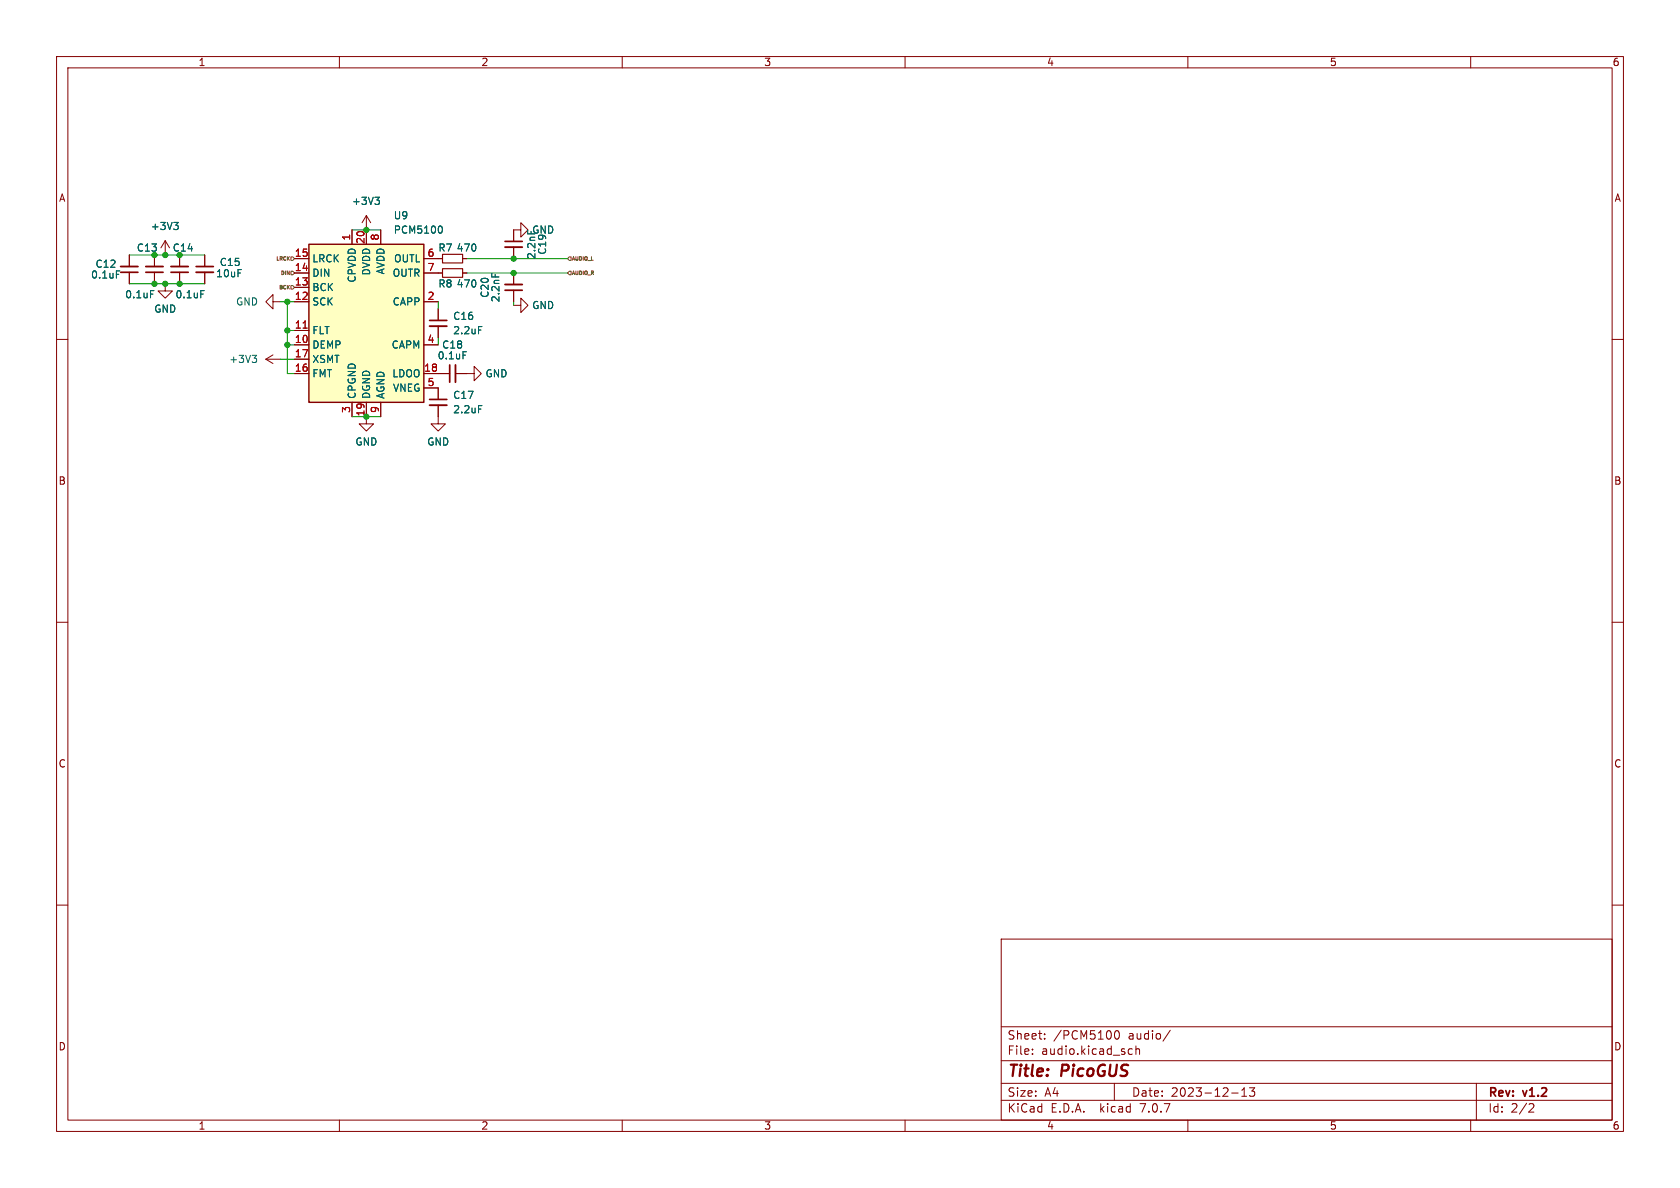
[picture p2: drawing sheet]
<svg xmlns="http://www.w3.org/2000/svg" width="297mm" height="210mm" viewBox="0 0 297 210" stroke-linecap="round" stroke-linejoin="round" font-family="sans-serif">
<g fill="none" stroke="#840000" stroke-width=".18">
<path d="M10 10h277v190h-277zM12 12h273v186h-273zM60 10v2M110 10v2M160 10v2M210 10v2M260 10v2M64.8 38.1l-.8 1.3M64.8 38.1v5.1M64.8 38.1l.7 1.3M10 60h2M22.9 45.1v2"/>
<path d="M22.9 48.1v2.1M27.3 45.1v2M27.3 48.1v2.1M29.2 50.2v1.2h1.3l-1.3 1.3-1.3-1.3h1.3M29.2 42.5l-.8 1.3M29.2 42.5v2.6M29.2 42.5l.8 1.3M31.7 45.1v2M31.7 48.1v2.1M36.2 45.1v2M36.2 48.1v2.1M48.3 53.3v-1.2l-1.3 1.2 1.3 1.3v-1.3h1.2"/>
<path d="M52.1 45.7h2.5M52.1 58.4h2.5M52.1 53.3h2.5M52.1 50.8h2.5M52.1 48.3h2.5M62.2 40.6v2.6M67.3 40.6v2.6M74.9 45.7h3.3M74.9 53.3h2.6M74.9 48.3h3.3M77.5 54.6v2M77.5 57.7v2"/>
<path d="M81.8 45.7h.7M81.8 48.3h.7M90.8 54h1.3v-1.3l1.2 1.3-1.2 1.2v-1.2M90.8 43.7v2M90.8 48.3v2M90.8 51.3v2M92.1 40.6v1.3l1.2-1.3-1.2-1.2v1.2h-1.3v2.1M285 60h2M47 63.5h2.5M47 63.5l1.3 .8M48.3 62.7l-1.3 .8M52.1 61h2.5"/>
<path d="M52.1 66h2.5M52.1 63.5h2.5M62.2 71.1v2.6M64.8 71.1v3.8h1.2l-1.2 1.3-1.3-1.3h1.3M67.3 71.1v2.6M74.9 61h2.6M74.9 66h4.6M74.9 68.6h2.6v2M77.5 71.6v3.3h1.2l-1.2 1.3-1.3-1.3h1.3M80.5 66h3.3v-1.2l1.3 1.2-1.3 1.3v-1.3M10 110h2M285 110h2"/>
<path d="M10 160h2M285 160h2M177 166h108v32h-108zM60 198v2M110 198v2M160 198v2M177 194.5h108M177 191.5h108M177 187.5h108M177 181.5h108M182.5 186.3v.1M182.5 185.5v.1"/>
<path d="M184.7 183.6v.1M184.7 182.8v.1M197 191.5v3M197.2 182.3l.2-.1a.81 .81 0 0 1 .6 .6 .81 .81 0 0 1-.3 .8l-.2 .1a.81 .81 0 0 1-.3-1.4zM199.6 186.3h.6M199.6 185.5h.6M200.8 185.5l.2-.1 .4 .1 .1 .9M200.8 184.9v1.5M206.9 182.1l-1.3 2M210 198v2M217.7 193.2h1.2M219.5 193.8h.9"/>
<path d="M219.5 192.7l.5-.4v1.5M220.9 192.3h.9l-.5 .6 .4 .1v.7l-.2 .1h-.4l-.2-.1M260 198v2M261 191.5v6.5M270.5 195.1l.5 .1 .2 .3-1 1.1h1"/>
</g>
<path d="M78.2 45h3.6v1.5h-3.6zM78.2 47.5h3.6v1.5h-3.6z" fill="none" stroke="#840000" stroke-width=".2"/>
<path d="M21.3 47.1h3.1M25.8 47.1h3M30.2 47.1h3.1M34.7 48.1h3M75.9 57.7h3.1M89.3 50.3h3M89.3 43.7h3M75.9 71.6h3.1M80.5 64.5v3.1" fill="none" stroke="#840000" stroke-width=".33"/>
<path d="M21.3 48.1h3.1M25.8 48.1h3M30.2 48.1h3.1M34.7 47.1h3M75.9 56.6h3.1M89.3 51.3h3M89.3 42.7h3M75.9 70.6h3.1M79.5 64.5v3.1" fill="none" stroke="#840000" stroke-width=".3"/>
<g fill="none" stroke="#006464" stroke-width=".18">
<path d="M30.7 39.3h.8l-.4 .5M31.3 39.8l.2 .2v.3l-.2 .3M66.3 34.9h.8l-.5 .5M66.8 35.4l.3 .2v.3l-.3 .2M77.9 39.9a.79 .79 0 0 1 0 1.3M20.6 47.9h.6M26.6 51.4h.6M35.5 51.4h.6M84.6 57.7h.6M86.9 48.4v.6M93.3 40.7v.6M44.6 62.8h.8l-.5 .5"/>
<path d="M45.1 63.3l.3 .2v.3l-.3 .3M81.9 62.2h.6M84.6 71.7h.6"/>
</g>
<path d="M54.6 43.2h20.3v27.9h-20.3z" fill="#ffffc2" stroke="#ffffc2" stroke-width=".18"/>
<path d="M54.6 43.2h20.3v27.9h-20.3z" fill="none" stroke="#840000" stroke-width=".25"/>
<path d="M53.6 58h.7" fill="none" stroke="#a90000" stroke-width=".18"/>
<path d="M51.4 45.4h.4l.3 .3-.3 .3h-.4zM51.4 50.5h.4l.3 .3-.3 .3h-.4zM51.4 47.9h.4l.3 .4-.3 .3h-.4zM100.6 47.9h.4v.7h-.4l-.3-.3zM100.6 45.4h.4v.6h-.4l-.3-.3z" fill="none" stroke="#725600" stroke-width=".18"/>
<g fill="none" stroke="#009600" stroke-width=".18">
<path d="M22.9 50.2h13.3M22.9 45.1h13.3M49.5 53.3h2.6M50.8 53.3v12.7h1.3M50.8 58.4h1.3M62.2 40.6h5.1M77.5 53.3v1.3M77.5 59.7v1.3M82.5 48.3h17.8M82.5 45.7h17.8M90.8 53.3v.7M49.5 63.5h2.6"/>
<path d="M50.8 61h1.3M62.2 73.7h5.1"/>
</g>
<g fill="#009600" stroke="#009600" stroke-width=".18">
<circle cx="31.7" cy="50.2" r=".46"/>
<circle cx="50.8" cy="61" r=".46"/>
<circle cx="50.8" cy="53.3" r=".46"/>
<circle cx="27.3" cy="50.2" r=".46"/>
<circle cx="27.3" cy="45.1" r=".46"/>
<circle cx="50.8" cy="58.4" r=".46"/>
<circle cx="31.7" cy="45.1" r=".46"/>
<circle cx="29.2" cy="45.1" r=".46"/>
<circle cx="29.2" cy="50.2" r=".46"/>
<circle cx="64.8" cy="73.7" r=".46"/>
<circle cx="64.8" cy="40.6" r=".46"/>
<circle cx="90.8" cy="45.7" r=".46"/>
<circle cx="90.8" cy="48.3" r=".46"/>
</g>
<g font-size="2.8" fill="#840000">
<text x="178" y="190.9">Title:</text>
<text x="187.7" y="190.9">PicoGUS</text>
</g>
<g font-size="2.1" fill="#840000">
<text x="178" y="184">Sheet:</text>
<text x="186.2" y="184">/PCM5100</text>
<text x="199.5" y="184">audio/</text>
<text x="178" y="186.7">File:</text>
<text x="184.1" y="186.7">audio.kicad_sch</text>
<text x="178" y="196.9">KiCad</text>
<text x="178" y="194.1">Size:</text>
<text x="184.7" y="194.1">A4</text>
<text x="185.7" y="196.9">E.D.A.</text>
<text x="194.6" y="196.9">kicad</text>
<text x="200" y="194.1">Date:</text>
<text x="201.8" y="196.9">7.0.7</text>
<text x="207" y="194.1">2023-12-13</text>
<text x="263" y="194.3">Rev:</text>
<text x="263" y="196.9">Id:</text>
<text x="267.1" y="196.9">2/2</text>
<text x="269.4" y="194.3">v1.2</text>
</g>
<g font-size="1.8" fill="#840000">
<text x="35" y="11.9">1</text>
<text x="85" y="11.9">2</text>
<text x="135" y="11.9">3</text>
<text x="185" y="11.9">4</text>
<text x="235" y="11.9">5</text>
<text x="285" y="11.9">6</text>
<text x="10.3" y="35.9">A</text>
<text x="285.3" y="35.9">A</text>
<text x="10.3" y="85.9">B</text>
<text x="285.3" y="85.9">B</text>
<text x="10.3" y="135.9">C</text>
<text x="285.3" y="135.9">C</text>
<text x="10.3" y="185.9">D</text>
<text x="285.3" y="185.9">D</text>
<text x="35" y="199.9">1</text>
<text x="85" y="199.9">2</text>
<text x="135" y="199.9">3</text>
<text x="185" y="199.9">4</text>
<text x="235" y="199.9">5</text>
<text x="285" y="199.9">6</text>
</g>
<g font-size="1.8" fill="#006464">
<text x="26.6" y="40.9">+3V3</text>
<text x="62.1" y="36.4">+3V3</text>
<text x="69.5" y="39">U9</text>
<text x="69.5" y="41.5">PCM5100</text>
<text x="94" y="41.5">GND</text>
<text x="16.8" y="47.5">C12</text>
<text x="24.1" y="44.7">C13</text>
<text x="30.4" y="44.7">C14</text>
<text x="38.7" y="47.2">C15</text>
<text x="55.1" y="46.6">LRCK</text>
<text x="69.6" y="46.6">OUTL</text>
<text x="77.4" y="44.7">R7</text>
<text x="80.6" y="44.7">470</text>
<text x="94.8" y="45.9" transform="rotate(-90 94.8 45.9)">2.2nF</text>
<text x="96.7" y="45.1" transform="rotate(-90 96.7 45.1)">C19</text>
<text x="16" y="49.4">0.1uF</text>
<text x="22" y="52.9">0.1uF</text>
<text x="30.9" y="52.9">0.1uF</text>
<text x="38.1" y="49.2">10uF</text>
<text x="55.1" y="51.7">BCK</text>
<text x="55.1" y="49.1">DIN</text>
<text x="63.1" y="50.1" transform="rotate(-90 63.1 50.1)">CPVDD</text>
<text x="65.6" y="48.8" transform="rotate(-90 65.6 48.8)">DVDD</text>
<text x="68.2" y="48.6" transform="rotate(-90 68.2 48.6)">AVDD</text>
<text x="69.3" y="49.1">OUTR</text>
<text x="77.4" y="51">R8</text>
<text x="80.6" y="51">470</text>
<text x="86.6" y="52.7" transform="rotate(-90 86.6 52.7)">C20</text>
<text x="88.5" y="53.5" transform="rotate(-90 88.5 53.5)">2.2nF</text>
<text x="27.2" y="55.5">GND</text>
<text x="41.6" y="54.2">GND</text>
<text x="55.1" y="59.3">FLT</text>
<text x="55.1" y="54.2">SCK</text>
<text x="69.3" y="54.2">CAPP</text>
<text x="80" y="56.7">C16</text>
<text x="80" y="59.3">2.2uF</text>
<text x="94" y="54.8">GND</text>
<text x="40.4" y="64.4">+3V3</text>
<text x="55.1" y="61.8">DEMP</text>
<text x="55.1" y="64.4">XSMT</text>
<text x="69.1" y="61.8">CAPM</text>
<text x="77.3" y="63.7">0.1uF</text>
<text x="78.1" y="61.8">C18</text>
<text x="55.1" y="66.9">FMT</text>
<text x="63.1" y="70.6" transform="rotate(-90 63.1 70.6)">CPGND</text>
<text x="65.6" y="70.6" transform="rotate(-90 65.6 70.6)">DGND</text>
<text x="68.2" y="70.6" transform="rotate(-90 68.2 70.6)">AGND</text>
<text x="69.3" y="66.9">LDOO</text>
<text x="69.4" y="69.4">VNEG</text>
<text x="80" y="70.7">C17</text>
<text x="85.7" y="66.9">GND</text>
<text x="80" y="73.3">2.2uF</text>
<text x="62.7" y="79">GND</text>
<text x="75.4" y="79">GND</text>
</g>
<g font-size="1.8" fill="#a90000">
<text x="52" y="45.5">15</text>
<text x="62" y="42.6" transform="rotate(-90 62 42.6)">1</text>
<text x="64.5" y="43.2" transform="rotate(-90 64.5 43.2)">20</text>
<text x="67.1" y="42.6" transform="rotate(-90 67.1 42.6)">8</text>
<text x="75.5" y="45.5">6</text>
<text x="52" y="53.1">12</text>
<text x="52" y="50.5">13</text>
<text x="52" y="48">14</text>
<text x="75.5" y="53.1">2</text>
<text x="75.5" y="48">7</text>
<text x="52" y="58.2">11</text>
<text x="52" y="60.7">10</text>
<text x="52" y="65.8">16</text>
<text x="52" y="63.2">17</text>
<text x="74.9" y="65.8">18</text>
<text x="75.5" y="60.7">4</text>
<text x="75.5" y="68.3">5</text>
<text x="62" y="73.1" transform="rotate(-90 62 73.1)">3</text>
<text x="64.5" y="73.7" transform="rotate(-90 64.5 73.7)">19</text>
<text x="67.1" y="73.1" transform="rotate(-90 67.1 73.1)">9</text>
</g>
<g font-size=".9" fill="#725600">
<text x="48.6" y="46.3">LRCK</text>
<text x="101" y="46.3">AUDIO_L</text>
<text x="49.1" y="51.3">BCK</text>
<text x="49.5" y="48.8">DIN</text>
<text x="101" y="48.8">AUDIO_R</text>
</g>
</svg>
